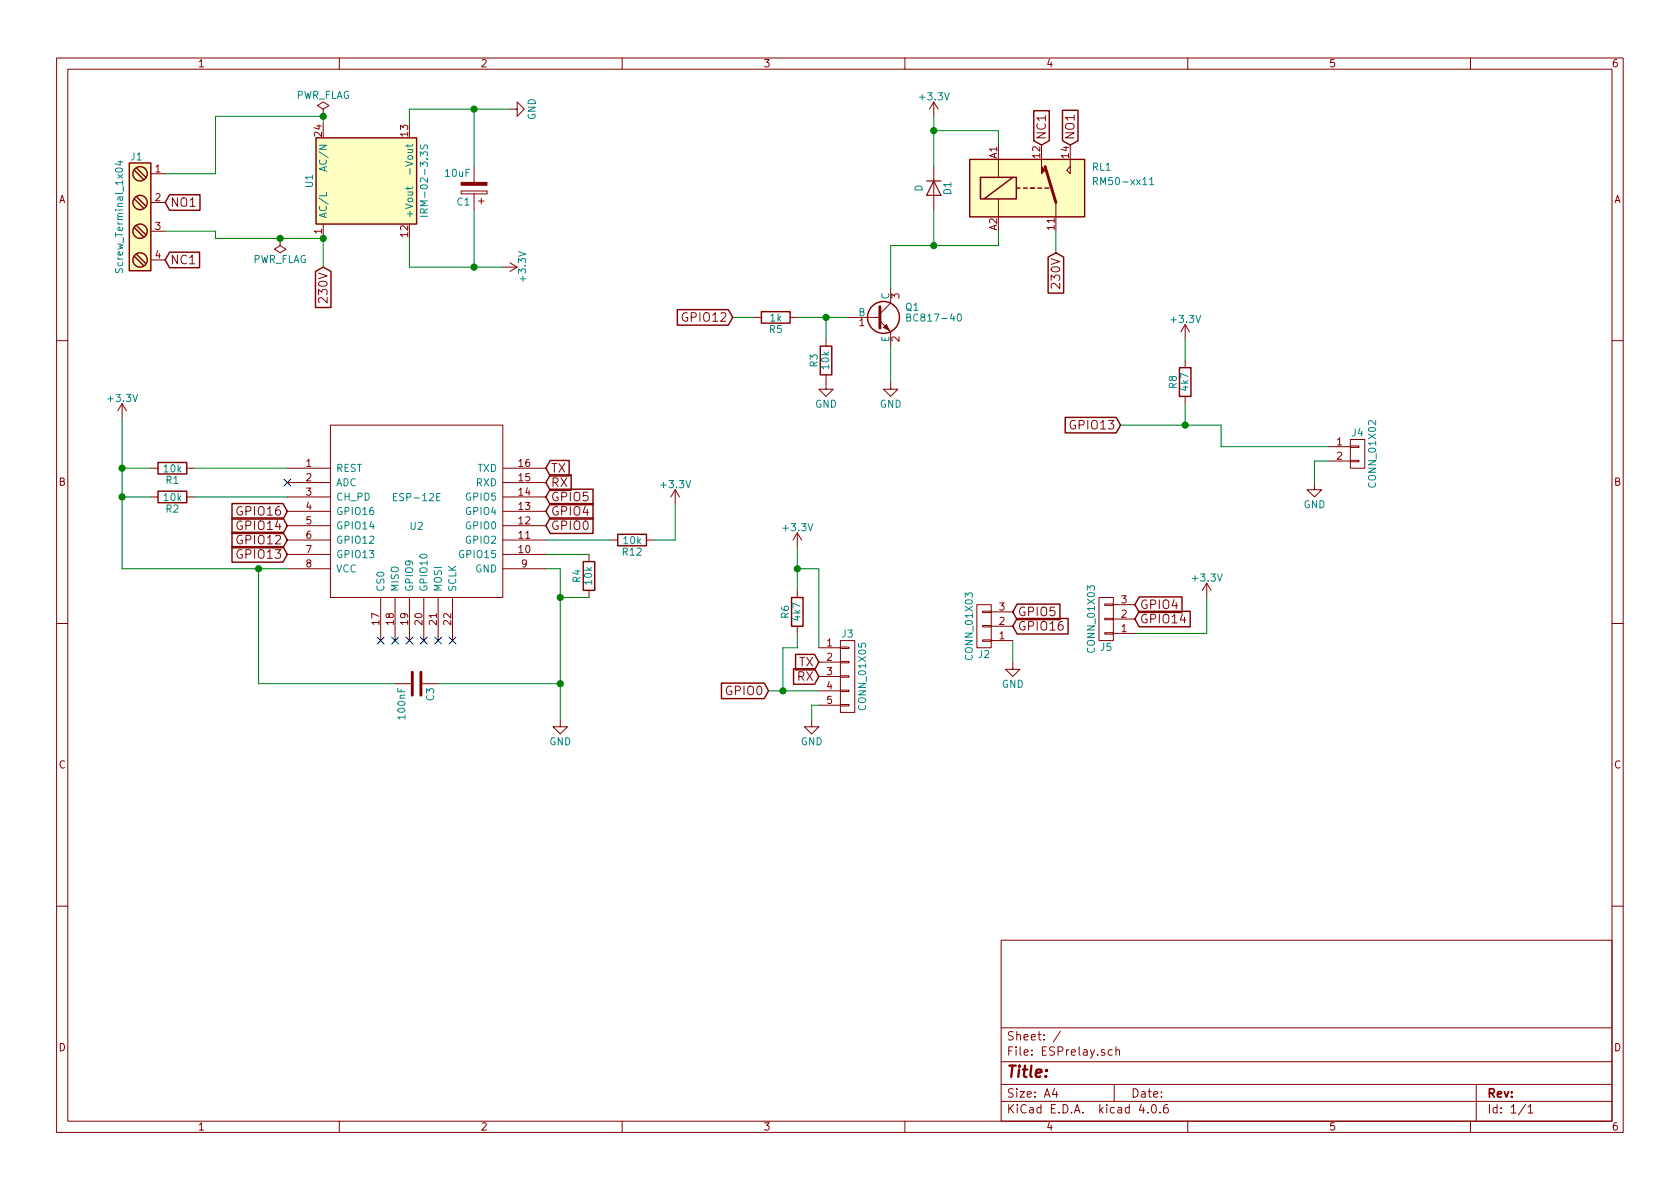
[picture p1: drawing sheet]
EESchema Schematic File Version 2
LIBS:power
LIBS:device
LIBS:transistors
LIBS:conn
LIBS:linear
LIBS:regul
LIBS:74xx
LIBS:cmos4000
LIBS:adc-dac
LIBS:memory
LIBS:xilinx
LIBS:microcontrollers
LIBS:dsp
LIBS:microchip
LIBS:analog_switches
LIBS:motorola
LIBS:texas
LIBS:intel
LIBS:audio
LIBS:interface
LIBS:digital-audio
LIBS:philips
LIBS:display
LIBS:cypress
LIBS:siliconi
LIBS:opto
LIBS:atmel
LIBS:contrib
LIBS:valves
LIBS:ac-dc
LIBS:relays
LIBS:ESP8266
LIBS:switches
LIBS:ESPrelay-cache
EELAYER 25 0
EELAYER END
$Descr A4 11693 8268
encoding utf-8
Sheet 1 1
Title ""
Date ""
Rev ""
Comp ""
Comment1 ""
Comment2 ""
Comment3 ""
Comment4 ""
$EndDescr
$Comp
L GND #PWR01
U 1 1
P 3550 750
F 0 "#PWR01" H 3550 500 50  0001 C CNN
F 1 "GND" H 3550 600 50  0000 C CNN
F 2 "" H 3550 750 50  0001 C CNN
F 3 "" H 3550 750 50  0001 C CNN
	1    3550 750 
	0    -1   -1   0   
$EndComp
$Comp
L +3.3V #PWR02
U 1 1
P 3500 1850
F 0 "#PWR02" H 3500 1700 50  0001 C CNN
F 1 "+3.3V" H 3500 1990 50  0000 C CNN
F 2 "" H 3500 1850 50  0001 C CNN
F 3 "" H 3500 1850 50  0001 C CNN
	1    3500 1850
	0    1    1    0   
$EndComp
$Comp
L ESP-12E U2
U 1 1
P 2900 3550
F 0 "U2" H 2900 3450 50  0000 C CNN
F 1 "ESP-12E" H 2900 3650 50  0000 C CNN
F 2 "ESP8266:ESP-12E_SMD" H 2900 3550 50  0001 C CNN
F 3 "" H 2900 3550 50  0001 C CNN
	1    2900 3550
	1    0    0    -1  
$EndComp
$Comp
L GND #PWR03
U 1 1
P 3900 5000
F 0 "#PWR03" H 3900 4750 50  0001 C CNN
F 1 "GND" H 3900 4850 50  0000 C CNN
F 2 "" H 3900 5000 50  0001 C CNN
F 3 "" H 3900 5000 50  0001 C CNN
	1    3900 5000
	1    0    0    -1  
$EndComp
$Comp
L +3.3V #PWR04
U 1 1
P 850 2900
F 0 "#PWR04" H 850 2750 50  0001 C CNN
F 1 "+3.3V" H 850 3040 50  0000 C CNN
F 2 "" H 850 2900 50  0001 C CNN
F 3 "" H 850 2900 50  0001 C CNN
	1    850  2900
	1    0    0    -1  
$EndComp
$Comp
L R R1
U 1 1
P 1200 3250
F 0 "R1" V 1280 3250 50  0000 C CNN
F 1 "10k" V 1200 3250 50  0000 C CNN
F 2 "Resistors_SMD:R_0805_HandSoldering" V 1130 3250 50  0001 C CNN
F 3 "" H 1200 3250 50  0001 C CNN
	1    1200 3250
	0    1    1    0   
$EndComp
$Comp
L BC817-40 Q1
U 1 1
P 6100 2200
F 0 "Q1" H 6300 2275 50  0000 L CNN
F 1 "BC817-40" H 6300 2200 50  0000 L CNN
F 2 "TO_SOT_Packages_SMD:SOT-23_Handsoldering" H 6300 2125 50  0001 L CIN
F 3 "" H 6100 2200 50  0001 L CNN
	1    6100 2200
	1    0    0    -1  
$EndComp
$Comp
L D D1
U 1 1
P 6500 1300
F 0 "D1" H 6500 1400 50  0000 C CNN
F 1 "D" H 6500 1200 50  0000 C CNN
F 2 "Diodes_SMD:D_MiniMELF_Handsoldering" H 6500 1300 50  0001 C CNN
F 3 "" H 6500 1300 50  0001 C CNN
	1    6500 1300
	0    1    1    0   
$EndComp
$Comp
L RM50-xx11 RL1
U 1 1
P 7150 1300
F 0 "RL1" H 7600 1450 50  0000 L CNN
F 1 "RM50-xx11" H 7600 1350 50  0000 L CNN
F 2 "Relays_ThroughHole:Relpol_RM50-3011" H 7150 1300 50  0001 C CNN
F 3 "" H 7150 1300 50  0001 C CNN
	1    7150 1300
	1    0    0    -1  
$EndComp
$Comp
L +3.3V #PWR05
U 1 1
P 6500 800
F 0 "#PWR05" H 6500 650 50  0001 C CNN
F 1 "+3.3V" H 6500 940 50  0000 C CNN
F 2 "" H 6500 800 50  0001 C CNN
F 3 "" H 6500 800 50  0001 C CNN
	1    6500 800 
	1    0    0    -1  
$EndComp
$Comp
L R R5
U 1 1
P 5400 2200
F 0 "R5" V 5480 2200 50  0000 C CNN
F 1 "1k" V 5400 2200 50  0000 C CNN
F 2 "Resistors_SMD:R_0805_HandSoldering" V 5330 2200 50  0001 C CNN
F 3 "" H 5400 2200 50  0001 C CNN
	1    5400 2200
	0    1    1    0   
$EndComp
$Comp
L GND #PWR06
U 1 1
P 6200 2650
F 0 "#PWR06" H 6200 2400 50  0001 C CNN
F 1 "GND" H 6200 2500 50  0000 C CNN
F 2 "" H 6200 2650 50  0001 C CNN
F 3 "" H 6200 2650 50  0001 C CNN
	1    6200 2650
	1    0    0    -1  
$EndComp
$Comp
L CP C1
U 1 1
P 3300 1300
F 0 "C1" H 3325 1400 50  0000 L CNN
F 1 "10uF" H 3325 1200 50  0000 L CNN
F 2 "Capacitors_Tantalum_SMD:CP_Tantalum_Case-B_EIA-3528-21_Hand" H 3338 1150 50  0001 C CNN
F 3 "" H 3300 1300 50  0001 C CNN
	1    3300 1300
	-1   0    0    1   
$EndComp
Wire Wire Line
	3900 3950 3900 5000
Wire Wire Line
	1350 3250 2000 3250
Wire Wire Line
	1050 3250 850  3250
Connection ~ 850  3250
Wire Wire Line
	850  2900 850  3950
Wire Wire Line
	850  3950 2000 3950
Wire Wire Line
	6500 800  6500 1150
Wire Wire Line
	6200 2400 6200 2650
Wire Wire Line
	5100 2200 5250 2200
Wire Wire Line
	6950 900  6950 1000
Connection ~ 6500 900 
Wire Wire Line
	6950 1700 6950 1600
Wire Wire Line
	6200 1700 6950 1700
Connection ~ 6500 1700
Wire Wire Line
	7350 1600 7350 1750
$Comp
L C C3
U 1 1
P 2900 4750
F 0 "C3" H 2925 4850 50  0000 L CNN
F 1 "100nF" H 2925 4650 50  0000 L CNN
F 2 "Capacitors_SMD:C_0805_HandSoldering" H 2938 4600 50  0001 C CNN
F 3 "" H 2900 4750 50  0001 C CNN
	1    2900 4750
	0    1    1    0   
$EndComp
Wire Wire Line
	3900 4750 3050 4750
Wire Wire Line
	1800 3950 1800 4750
Wire Wire Line
	1800 4750 2750 4750
Connection ~ 1800 3950
Wire Wire Line
	3800 3950 3900 3950
NoConn ~ 2650 4450
NoConn ~ 2750 4450
NoConn ~ 2850 4450
NoConn ~ 2950 4450
NoConn ~ 3050 4450
NoConn ~ 3150 4450
$Comp
L R R2
U 1 1
P 1200 3450
F 0 "R2" V 1280 3450 50  0000 C CNN
F 1 "10k" V 1200 3450 50  0000 C CNN
F 2 "Resistors_SMD:R_0805_HandSoldering" V 1130 3450 50  0001 C CNN
F 3 "" H 1200 3450 50  0001 C CNN
	1    1200 3450
	0    1    1    0   
$EndComp
Wire Wire Line
	2000 3450 1350 3450
Wire Wire Line
	1050 3450 850  3450
Connection ~ 850  3450
Text GLabel 3800 3250 2    60   Input ~ 0
TX
Text GLabel 3800 3350 2    60   Input ~ 0
RX
Text GLabel 3800 3550 2    60   Input ~ 0
GPIO4
Text GLabel 3800 3450 2    60   Input ~ 0
GPIO5
Text GLabel 3800 3650 2    60   Input ~ 0
GPIO0
Text GLabel 2000 3550 0    60   Input ~ 0
GPIO16
Text GLabel 2000 3650 0    60   Input ~ 0
GPIO14
Text GLabel 2000 3750 0    60   Input ~ 0
GPIO12
Text GLabel 2000 3850 0    60   Input ~ 0
GPIO13
$Comp
L R R4
U 1 1
P 4100 4000
F 0 "R4" V 4180 4000 50  0000 C CNN
F 1 "10k" V 4100 4000 50  0000 C CNN
F 2 "Resistors_SMD:R_0805_HandSoldering" V 4030 4000 50  0001 C CNN
F 3 "" H 4100 4000 50  0001 C CNN
	1    4100 4000
	-1   0    0    1   
$EndComp
Wire Wire Line
	3800 3850 4100 3850
Wire Wire Line
	4100 4150 3900 4150
Connection ~ 3900 4150
Text GLabel 5100 2200 0    60   Input ~ 0
GPIO12
Text GLabel 5350 4800 0    60   Input ~ 0
GPIO0
$Comp
L R R6
U 1 1
P 5550 4250
F 0 "R6" V 5630 4250 50  0000 C CNN
F 1 "4k7" V 5550 4250 50  0000 C CNN
F 2 "Resistors_SMD:R_0805_HandSoldering" V 5480 4250 50  0001 C CNN
F 3 "" H 5550 4250 50  0001 C CNN
	1    5550 4250
	-1   0    0    1   
$EndComp
$Comp
L +3.3V #PWR07
U 1 1
P 5550 3800
F 0 "#PWR07" H 5550 3650 50  0001 C CNN
F 1 "+3.3V" H 5550 3940 50  0000 C CNN
F 2 "" H 5550 3800 50  0001 C CNN
F 3 "" H 5550 3800 50  0001 C CNN
	1    5550 3800
	1    0    0    -1  
$EndComp
Wire Wire Line
	5700 4500 5700 3950
Wire Wire Line
	5700 3950 5550 3950
Wire Wire Line
	5550 3800 5550 4100
Connection ~ 5550 3950
$Comp
L R R8
U 1 1
P 8250 2650
F 0 "R8" V 8330 2650 50  0000 C CNN
F 1 "4k7" V 8250 2650 50  0000 C CNN
F 2 "Resistors_SMD:R_0805_HandSoldering" V 8180 2650 50  0001 C CNN
F 3 "" H 8250 2650 50  0001 C CNN
	1    8250 2650
	-1   0    0    1   
$EndComp
Wire Wire Line
	8500 3100 9250 3100
Wire Wire Line
	8500 2950 8500 3100
Wire Wire Line
	7800 2950 8500 2950
Connection ~ 8250 2950
Wire Wire Line
	8250 2350 8250 2500
Text GLabel 7800 2950 0    60   Input ~ 0
GPIO13
$Comp
L GND #PWR08
U 1 1
P 9150 3350
F 0 "#PWR08" H 9150 3100 50  0001 C CNN
F 1 "GND" H 9150 3200 50  0000 C CNN
F 2 "" H 9150 3350 50  0001 C CNN
F 3 "" H 9150 3350 50  0001 C CNN
	1    9150 3350
	1    0    0    -1  
$EndComp
Wire Wire Line
	9250 3200 9150 3200
Wire Wire Line
	9150 3200 9150 3350
$Comp
L +3.3V #PWR09
U 1 1
P 8400 4150
F 0 "#PWR09" H 8400 4000 50  0001 C CNN
F 1 "+3.3V" H 8400 4290 50  0000 C CNN
F 2 "" H 8400 4150 50  0001 C CNN
F 3 "" H 8400 4150 50  0001 C CNN
	1    8400 4150
	1    0    0    -1  
$EndComp
Text GLabel 7050 4350 2    60   Input ~ 0
GPIO16
Text GLabel 7900 4300 2    60   Input ~ 0
GPIO14
$Comp
L GND #PWR010
U 1 1
P 5650 5000
F 0 "#PWR010" H 5650 4750 50  0001 C CNN
F 1 "GND" H 5650 4850 50  0000 C CNN
F 2 "" H 5650 5000 50  0001 C CNN
F 3 "" H 5650 5000 50  0001 C CNN
	1    5650 5000
	1    0    0    -1  
$EndComp
Text GLabel 5700 4600 0    60   Input ~ 0
TX
Text GLabel 5700 4700 0    60   Input ~ 0
RX
Wire Wire Line
	5700 4900 5650 4900
Wire Wire Line
	5650 4900 5650 5000
Connection ~ 3900 4750
$Comp
L PWR_FLAG #FLG011
U 1 1
P 2250 800
F 0 "#FLG011" H 2250 875 50  0001 C CNN
F 1 "PWR_FLAG" H 2250 950 50  0000 C CNN
F 2 "" H 2250 800 50  0001 C CNN
F 3 "" H 2250 800 50  0001 C CNN
	1    2250 800 
	1    0    0    -1  
$EndComp
$Comp
L PWR_FLAG #FLG012
U 1 1
P 1950 1650
F 0 "#FLG012" H 1950 1725 50  0001 C CNN
F 1 "PWR_FLAG" H 1950 1800 50  0000 C CNN
F 2 "" H 1950 1650 50  0001 C CNN
F 3 "" H 1950 1650 50  0001 C CNN
	1    1950 1650
	-1   0    0    1   
$EndComp
$Comp
L R R12
U 1 1
P 4400 3750
F 0 "R12" V 4480 3750 50  0000 C CNN
F 1 "10k" V 4400 3750 50  0000 C CNN
F 2 "Resistors_SMD:R_0805_HandSoldering" V 4330 3750 50  0001 C CNN
F 3 "" H 4400 3750 50  0001 C CNN
	1    4400 3750
	0    1    1    0   
$EndComp
$Comp
L +3.3V #PWR013
U 1 1
P 4700 3500
F 0 "#PWR013" H 4700 3350 50  0001 C CNN
F 1 "+3.3V" H 4700 3640 50  0000 C CNN
F 2 "" H 4700 3500 50  0001 C CNN
F 3 "" H 4700 3500 50  0001 C CNN
	1    4700 3500
	1    0    0    -1  
$EndComp
Wire Wire Line
	4700 3500 4700 3750
Wire Wire Line
	4700 3750 4550 3750
Wire Wire Line
	4250 3750 3800 3750
$Comp
L IRM-02-3.3S U1
U 1 1
P 2550 1250
F 0 "U1" H 2550 1650 50  0000 C CNN
F 1 "IRM-02-3.3S" H 2550 850 50  0000 C CNN
F 2 "Converters_DCDC_ACDC:ACDC-Converter_MeanWell-IRM-02-XS" H 2700 750 50  0001 C CNN
F 3 "" H 2550 850 50  0001 C CNN
	1    2550 1250
	0    -1   -1   0   
$EndComp
Wire Wire Line
	2850 850  2850 750 
Wire Wire Line
	2850 750  3550 750 
Wire Wire Line
	3300 1150 3300 750 
Connection ~ 3300 750 
Wire Wire Line
	2850 1650 2850 1850
Wire Wire Line
	2850 1850 3500 1850
Wire Wire Line
	3300 1450 3300 1850
Connection ~ 3300 1850
Text GLabel 7350 1750 3    60   Input ~ 0
230V
NoConn ~ 2000 3350
Wire Wire Line
	1500 800  1500 1200
Wire Wire Line
	1500 1650 2250 1650
Wire Wire Line
	1500 800  2250 800 
Wire Wire Line
	2250 800  2250 850 
Connection ~ 2250 800 
Wire Wire Line
	1500 1200 1150 1200
$Comp
L R R3
U 1 1
P 5750 2500
F 0 "R3" V 5830 2500 50  0000 C CNN
F 1 "10k" V 5750 2500 50  0000 C CNN
F 2 "Resistors_SMD:R_0805_HandSoldering" V 5680 2500 50  0001 C CNN
F 3 "" H 5750 2500 50  0001 C CNN
	1    5750 2500
	-1   0    0    1   
$EndComp
$Comp
L GND #PWR014
U 1 1
P 5750 2650
F 0 "#PWR014" H 5750 2400 50  0001 C CNN
F 1 "GND" H 5750 2500 50  0000 C CNN
F 2 "" H 5750 2650 50  0001 C CNN
F 3 "" H 5750 2650 50  0001 C CNN
	1    5750 2650
	1    0    0    -1  
$EndComp
Wire Wire Line
	5550 2200 5900 2200
Wire Wire Line
	5750 2350 5750 2200
Connection ~ 5750 2200
Text GLabel 2250 1850 3    60   Input ~ 0
230V
Wire Wire Line
	2250 1650 2250 1850
Text GLabel 1150 1400 2    60   Input ~ 0
NO1
Text GLabel 7450 1000 1    60   Input ~ 0
NO1
Wire Wire Line
	8250 2800 8250 2950
Text GLabel 7900 4200 2    60   Input ~ 0
GPIO4
Text GLabel 7050 4250 2    60   Input ~ 0
GPIO5
$Comp
L CONN_01X02 J4
U 1 1
P 9450 3150
F 0 "J4" H 9450 3300 50  0000 C CNN
F 1 "CONN_01X02" V 9550 3150 50  0000 C CNN
F 2 "Pin_Headers:Pin_Header_Straight_1x02_Pitch2.54mm" H 9450 3150 50  0001 C CNN
F 3 "" H 9450 3150 50  0001 C CNN
	1    9450 3150
	1    0    0    -1  
$EndComp
$Comp
L +3.3V #PWR015
U 1 1
P 8250 2350
F 0 "#PWR015" H 8250 2200 50  0001 C CNN
F 1 "+3.3V" H 8250 2490 50  0000 C CNN
F 2 "" H 8250 2350 50  0001 C CNN
F 3 "" H 8250 2350 50  0001 C CNN
	1    8250 2350
	1    0    0    -1  
$EndComp
Wire Wire Line
	1150 1600 1500 1600
Wire Wire Line
	1500 1600 1500 1650
Wire Wire Line
	6500 900  6950 900 
Wire Wire Line
	6200 2000 6200 1700
Wire Wire Line
	6500 1700 6500 1450
$Comp
L CONN_01X05 J3
U 1 1
P 5900 4700
F 0 "J3" H 5900 5000 50  0000 C CNN
F 1 "CONN_01X05" V 6000 4700 50  0000 C CNN
F 2 "Pin_Headers:Pin_Header_Straight_1x05_Pitch2.54mm" H 5900 4700 50  0001 C CNN
F 3 "" H 5900 4700 50  0001 C CNN
	1    5900 4700
	1    0    0    -1  
$EndComp
Connection ~ 2250 1650
Connection ~ 1950 1650
Text GLabel 7250 1000 1    60   Input ~ 0
NC1
$Comp
L Screw_Terminal_1x04 J1
U 1 1
P 950 1500
F 0 "J1" H 950 1950 50  0000 C TNN
F 1 "Screw_Terminal_1x04" V 800 1500 50  0000 C TNN
F 2 "Connectors:bornier4" H 950 1075 50  0001 C CNN
F 3 "" H 925 1700 50  0001 C CNN
	1    950  1500
	1    0    0    -1  
$EndComp
Text GLabel 1150 1800 2    60   Input ~ 0
NC1
Wire Wire Line
	5550 4400 5550 4500
Wire Wire Line
	5550 4500 5450 4500
Wire Wire Line
	5450 4500 5450 4800
Wire Wire Line
	5350 4800 5700 4800
Connection ~ 5450 4800
$Comp
L GND #PWR016
U 1 1
P 7050 4600
F 0 "#PWR016" H 7050 4350 50  0001 C CNN
F 1 "GND" H 7050 4450 50  0000 C CNN
F 2 "" H 7050 4600 50  0001 C CNN
F 3 "" H 7050 4600 50  0001 C CNN
	1    7050 4600
	1    0    0    -1  
$EndComp
Wire Wire Line
	7050 4600 7050 4450
Wire Wire Line
	7900 4400 8400 4400
Wire Wire Line
	8400 4400 8400 4150
$Comp
L CONN_01X03 J2
U 1 1
P 6850 4350
F 0 "J2" H 6850 4550 50  0000 C CNN
F 1 "CONN_01X03" V 6950 4350 50  0000 C CNN
F 2 "Pin_Headers:Pin_Header_Straight_1x03_Pitch2.54mm" H 6850 4350 50  0001 C CNN
F 3 "" H 6850 4350 50  0001 C CNN
	1    6850 4350
	-1   0    0    1   
$EndComp
$Comp
L CONN_01X03 J5
U 1 1
P 7700 4300
F 0 "J5" H 7700 4500 50  0000 C CNN
F 1 "CONN_01X03" V 7800 4300 50  0000 C CNN
F 2 "Pin_Headers:Pin_Header_Straight_1x03_Pitch2.54mm" H 7700 4300 50  0001 C CNN
F 3 "" H 7700 4300 50  0001 C CNN
	1    7700 4300
	-1   0    0    1   
$EndComp
$EndSCHEMATC
